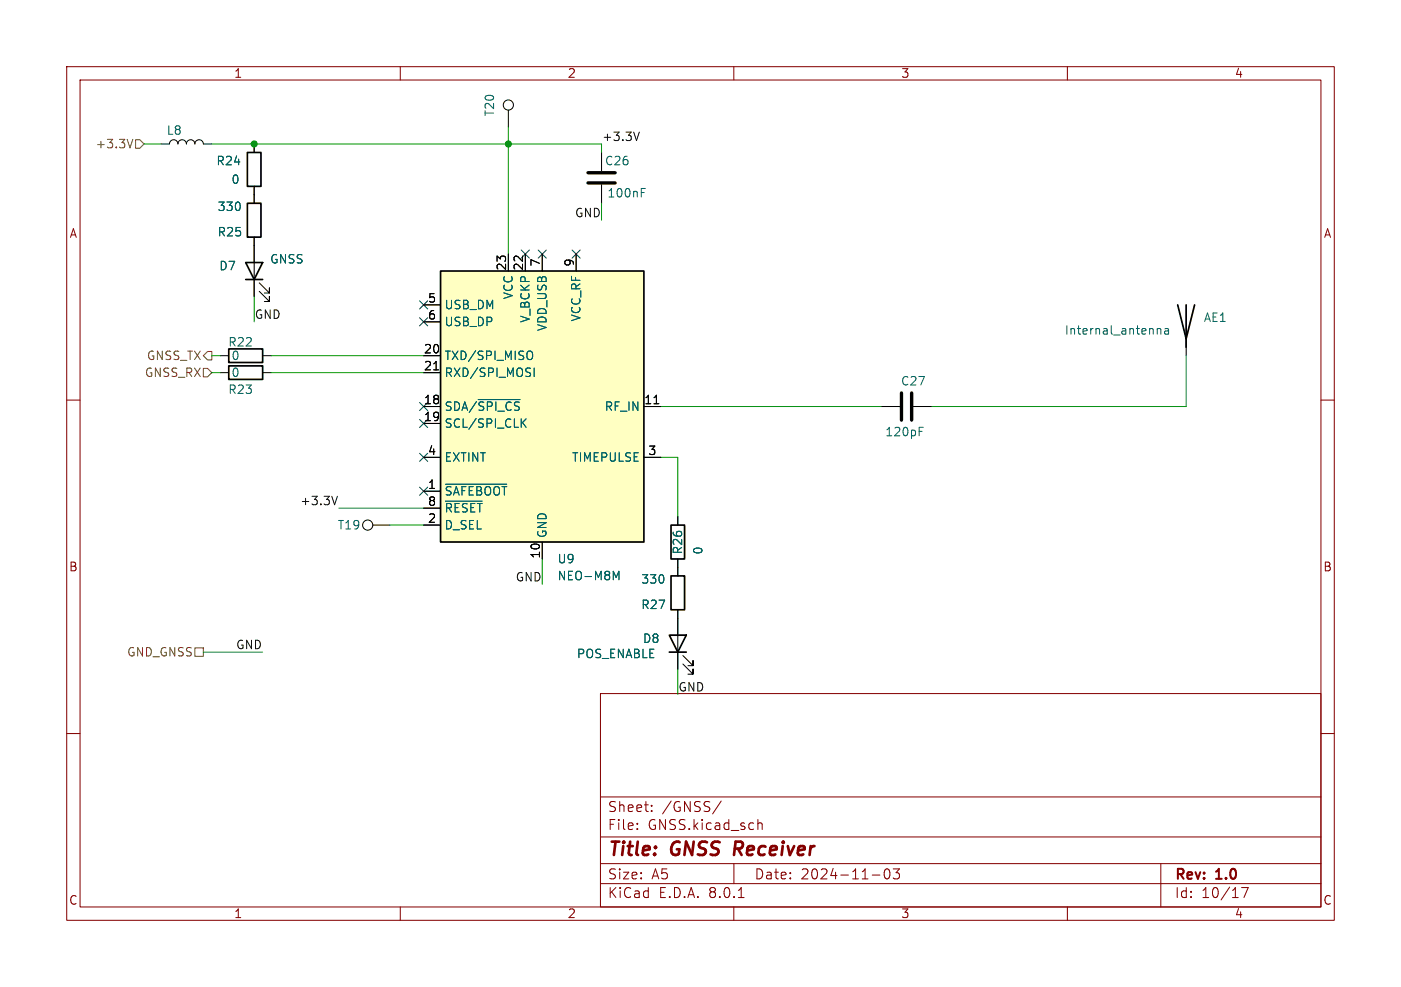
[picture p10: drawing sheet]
<svg xmlns="http://www.w3.org/2000/svg" width="210mm" height="148mm" viewBox="0 0 210 148" stroke-linecap="round" stroke-linejoin="round" font-family="sans-serif">
<g fill="none" stroke="#840000" stroke-width=".15">
<path d="M10 10h190v128h-190zM12 12h186v124h-186zM60 10v2M110 10v2M160 10v2M10 60h2M198 60h2M10 110h2M90 104h108v32h-108zM90 119.5h108M198 110h2M60 136v2"/>
<path d="M90 132.5h108M90 129.5h108M90 125.5h108M95.5 124.2v.2M95.5 123.5v.1M97.7 121.5v.2M97.7 120.8v.1M108.1 120.1l-1.3 1.9M110 136v2M110 129.5v3M110.7 134.6h.8M113.6 122.9v1.5"/>
<path d="M113.6 123.5a.37 .37 0 0 1 .7 .1v.8M130.8 131.2h1.1M132.7 130.4l.3-.1a.94 .94 0 0 1 0 1.5h-.1a.91 .91 0 0 1-.2-1.4zM133.9 130.3h.9l-.5 .6a.41 .41 0 0 1 .5 .2v.4l-.1 .2-.6 .1-.2-.2M160 136v2M174 129.5v6.5M186.1 133.1h1l-.6 1.5"/>
</g>
<path d="M110.3 126.2l-.3 2" fill="none" stroke="#840000" stroke-width=".4"/>
<g fill="none" stroke="#000" stroke-width=".15">
<path d="M76.2 16.5v2.6M24.1 21.6h1.3a.64 .64 0 0 1 .6-.6 .64 .64 0 0 1 .7 .6 .64 .64 0 0 1 .6-.6 .64 .64 0 0 1 .6 .6 .64 .64 0 0 1 .7-.6 .64 .64 0 0 1 .6 .6 .64 .64 0 0 1 .6-.6 .64 .64 0 0 1 .7 .6h1.2M38.1 36.8v7.7M90.2 22.9v2.8M90.2 27.7v2.8M33 53.3h1.3M33 55.9h1.3M38.9 43.7l1.5 1.5v-.7v.7h-.8M38.9 42.4l1.5 1.5v-.7v.7h-.8M39.4 53.3h1.2M39.4 55.9h1.2M177.8 50.8v2.5"/>
<path d="M55.9 78.7h2.5M101.6 77.5v1.2M132.1 61h2.8M136.9 61h2.8M101.6 83.8v2.6M101.6 91.4v8.9M102.4 99.6l1.5 1.5v-.8v.8h-.8M102.4 98.3l1.5 1.5v-.7v.7h-.8"/>
<circle cx="76.2" cy="15.7" r=".76"/>
<circle cx="55.1" cy="78.7" r=".76"/>
</g>
<path d="M36.8 39.4h2.6l-1.3 2.5zM34.3 52.3h5.1v2.1h-5.1zM34.3 54.9h5.1v2h-5.1zM36.8 41.9h2.6M176.5 45.7l1.3 5.1 1.3-5.1M177.8 45.7v6.4M100.6 78.7h2v5.1h-2zM100.3 95.3h2.6l-1.3 2.5zM100.3 97.8h2.6M100.6 86.4h2v5h-2z" fill="none" stroke="#000" stroke-width=".25"/>
<path d="M96.1 28.9h.5M96.1 28.3h.6M173.5 49.3v.8M173.5 49.4l.2-.1h.3v.8M174.6 49.3h.5l.1 .8M175.2 49.6h-.5a.25 .25 0 0 0-.1 .3 .25 .25 0 0 0 .1 .2l.5-.1M137.8 64.7h.4M137.8 64.1h.6" fill="none" stroke="#006464" stroke-width=".15"/>
<path d="M88.1 25.9h4.1M88.1 27.4h4.1M135.1 58.9v4.1M136.7 58.9v4.1" fill="none" stroke="#000" stroke-width=".51"/>
<path d="M66 40.6h30.5v40.7h-30.5z" fill="#ffffc2"/>
<path d="M37.1 30.5h2v5.1h-2zM37.1 22.9h2v5h-2zM66 40.6h30.5v40.7h-30.5z" fill="none" stroke="#000" stroke-width=".25"/>
<g fill="none" stroke="#000" stroke-width=".15">
<path d="M38.1 21.6v1.3M38.1 27.9v2.6M38.1 35.6v3.8M76.2 38.1v2.5M78.7 38.1v2.5M81.3 38.1v2.5M86.4 38.1v2.5M38.1 41.9v2.6M63.5 53.3h2.5M63.5 55.9h2.5M63.5 45.7h2.5M63.5 48.3h2.5"/>
<path d="M65 55.5h.7M63.5 73.7h2.5M63.5 61h2.5M63.5 63.5h2.5M63.5 78.7h2.5M63.5 68.6h2.5M63.5 76.2h2.5M96.5 61h2.6M96.5 68.6h2.6M98 60.5h.8M101.6 77.5v1.2M81.3 81.3v2.5"/>
<path d="M101.6 83.8v2.6M101.6 91.4v3.9M101.6 97.8v2.5"/>
</g>
<path d="M71.7 59.9h6.3M79.3 52.6a.43 .43 0 0 1 .5 .5v.4a.43 .43 0 0 1-.5 .4M80.1 55.2v1.3M66.8 72.6h9.2M66.8 75.2h5.5M78.3 63.4l.6 .7M78.9 62.8l-.8 .7M91.9 85.7l.5 .9 .4-.9v1.2" fill="none" stroke="#006464" stroke-width=".15"/>
<path d="M19.9 20.9l-.4 1.3M20.3 21h.7l.6 .6-.6 .6h-.7zM30.5 55.2h.6l.6 .7-.6 .6h-.6zM31.1 52.7h.6v1.3h-.6l-.6-.7zM29.2 97.2h1.3v1.2h-1.3z" fill="none" stroke="#725600" stroke-width=".15"/>
<path d="M95.8 19.8l-.4 1.3M50.6 74.4l-.4 1.3" fill="none" stroke="#0f0f0f" stroke-width=".15"/>
<g fill="none" stroke="#009600" stroke-width=".15">
<path d="M76.2 19.1v19M21.6 21.6h2.5M31.7 21.6h58.5v1.3M90.2 30.5v2.5M31.7 55.9h1.3M31.7 53.3h1.3M38.1 44.5v3.8M40.6 55.9h22.9M40.6 53.3h22.9M177.8 53.3v7.7h-38.1M50.8 76.2h12.7M58.4 78.7h5.1"/>
<path d="M99.1 61h33M99.1 68.6h2.5v8.9M30.5 97.8h8.9M81.3 83.8v3.8M101.6 100.3v3.8"/>
</g>
<g fill="none" stroke="#000084" stroke-width=".15">
<path d="M78.1 37.5l1.2 1.2M79.3 37.5l-1.2 1.2M80.7 37.5l1.2 1.2M81.9 37.5l-1.2 1.2M85.8 37.5l1.2 1.2M87 37.5l-1.2 1.2M62.9 47.7l1.2 1.2M62.9 45.1l1.2 1.2M64.1 47.7l-1.2 1.2M64.1 45.1l-1.2 1.2M62.9 60.4l1.2 1.2M62.9 62.9l1.2 1.2"/>
<path d="M62.9 68l1.2 1.2M62.9 73.1l1.2 1.2M64.1 60.4l-1.2 1.2M64.1 62.9l-1.2 1.2M64.1 68l-1.2 1.2M64.1 73.1l-1.2 1.2"/>
</g>
<g fill="#009600" stroke="#009600" stroke-width=".15">
<circle cx="38.1" cy="21.6" r=".46"/>
<circle cx="76.2" cy="21.6" r=".46"/>
</g>
<g font-size="2.8" fill="#840000">
<text x="91" y="128.9">Title:</text>
<text x="100.7" y="128.9">GNSS</text>
<text x="110.9" y="128.9">Receiver</text>
</g>
<g font-size="2.1" fill="#840000">
<text x="91" y="124.7">File:</text>
<text x="91" y="122">Sheet:</text>
<text x="97.1" y="124.7">GNSS.kicad_sch</text>
<text x="99.2" y="122">/GNSS/</text>
<text x="91" y="134.9">KiCad</text>
<text x="91" y="132.1">Size:</text>
<text x="97.7" y="132.1">A5</text>
<text x="98.7" y="134.9">E.D.A.</text>
<text x="106.3" y="134.9">8.0.1</text>
<text x="113" y="132.1">Date:</text>
<text x="120" y="132.1">2024-11-03</text>
<text x="176" y="132.3">Rev:</text>
<text x="176" y="134.9">Id:</text>
<text x="180.1" y="134.9">10/17</text>
<text x="182.4" y="132.3">1.0</text>
</g>
<g font-size="1.8" fill="#840000">
<text x="35" y="11.9">1</text>
<text x="85" y="11.9">2</text>
<text x="135" y="11.9">3</text>
<text x="185" y="11.9">4</text>
<text x="10.3" y="35.9">A</text>
<text x="198.4" y="35.9">A</text>
<text x="10.3" y="85.9">B</text>
<text x="198.3" y="85.9">B</text>
<text x="10.3" y="135.9">C</text>
<text x="35" y="137.9">1</text>
<text x="85" y="137.9">2</text>
<text x="135" y="137.9">3</text>
<text x="185" y="137.9">4</text>
<text x="198.3" y="135.9">C</text>
</g>
<g font-size="1.8" fill="#006464">
<text x="74.3" y="17.5" transform="rotate(-90 74.3 17.5)">T20</text>
<text x="24.9" y="20.4">L8</text>
<text x="32.3" y="25">R24</text>
<text x="34.6" y="27.8">0</text>
<text x="90.6" y="25">C26</text>
<text x="90.9" y="29.8">100nF</text>
<text x="32.5" y="31.9">330</text>
<text x="32.5" y="35.7">R25</text>
<text x="32.8" y="40.7">D7</text>
<text x="40.4" y="39.7">GNSS</text>
<text x="66.5" y="46.6">USB_DM</text>
<text x="77.1" y="45" transform="rotate(-90 77.1 45)">VCC</text>
<text x="34.1" y="52.2">R22</text>
<text x="66.5" y="49.1">USB_DP</text>
<text x="79.6" y="48.5" transform="rotate(-90 79.6 48.5)">V_BCKP</text>
<text x="82.1" y="49.8" transform="rotate(-90 82.1 49.8)">VDD_USB</text>
<text x="87.2" y="48.3" transform="rotate(-90 87.2 48.3)">VCC_RF</text>
<text x="159.5" y="50.4">Internal_antenna</text>
<text x="180.3" y="48.5">AE1</text>
<text x="34.1" y="59.3">R23</text>
<text x="34.6" y="54.2">0</text>
<text x="34.6" y="56.7">0</text>
<text x="66.5" y="54.2">TXD/SPI_MISO</text>
<text x="66.5" y="56.7">RXD/SPI_MOSI</text>
<text x="135" y="58">C27</text>
<text x="66.5" y="61.8">SDA/~{SPI_CS}</text>
<text x="66.5" y="64.4">SCL/SPI_CLK</text>
<text x="90.5" y="61.8">RF_IN</text>
<text x="132.6" y="65.6">120pF</text>
<text x="66.5" y="69.4">EXTINT</text>
<text x="85.6" y="69.4">TIMEPULSE</text>
<text x="66.5" y="74.5">~{SAFEBOOT}</text>
<text x="66.5" y="77.1">~{RESET}</text>
<text x="50.5" y="79.6">T19</text>
<text x="66.5" y="79.6">D_SEL</text>
<text x="82.1" y="80.8" transform="rotate(-90 82.1 80.8)">GND</text>
<text x="102.5" y="83.2" transform="rotate(-90 102.5 83.2)">R26</text>
<text x="105.5" y="83.3" transform="rotate(-90 105.5 83.3)">0</text>
<text x="83.5" y="84.7">U9</text>
<text x="83.5" y="87.2">NEO-M8M</text>
<text x="96" y="87.7">330</text>
<text x="96" y="91.5">R27</text>
<text x="86.4" y="98.9">POS_ENABLE</text>
<text x="96.3" y="96.6">D8</text>
</g>
<g font-size="1.8" fill="#725600">
<text x="14.2" y="22.5">+3.3V</text>
<text x="21.6" y="56.7">GNSS_RX</text>
<text x="21.9" y="54.2">GNSS_TX</text>
<text x="19" y="98.7">GND_GNSS</text>
</g>
<g font-size="1.8" fill="#0f0f0f">
<text x="90.2" y="21.2">+3.3V</text>
<text x="86.1" y="32.7">GND</text>
<text x="38.1" y="47.9">GND</text>
<text x="44.9" y="75.9">+3.3V</text>
<text x="77.2" y="87.3">GND</text>
<text x="35.3" y="97.4">GND</text>
<text x="101.6" y="103.8">GND</text>
</g>
<g font-size="1.8">
<text x="75.9" y="40.7" transform="rotate(-90 75.9 40.7)">23</text>
<text x="78.5" y="40.7" transform="rotate(-90 78.5 40.7)">22</text>
<text x="81" y="40.1" transform="rotate(-90 81 40.1)">7</text>
<text x="86.1" y="40.1" transform="rotate(-90 86.1 40.1)">9</text>
<text x="64.1" y="45.5">5</text>
<text x="63.5" y="53.1">20</text>
<text x="64.1" y="48">6</text>
<text x="63.5" y="55.6">21</text>
<text x="63.5" y="60.7">18</text>
<text x="63.5" y="63.2">19</text>
<text x="96.5" y="60.7">11</text>
<text x="64.1" y="68.3">4</text>
<text x="97.1" y="68.3">3</text>
<text x="64.1" y="73.4">1</text>
<text x="64.1" y="75.9">8</text>
<text x="64.1" y="78.5">2</text>
<text x="81" y="83.9" transform="rotate(-90 81 83.9)">10</text>
</g>
</svg>
